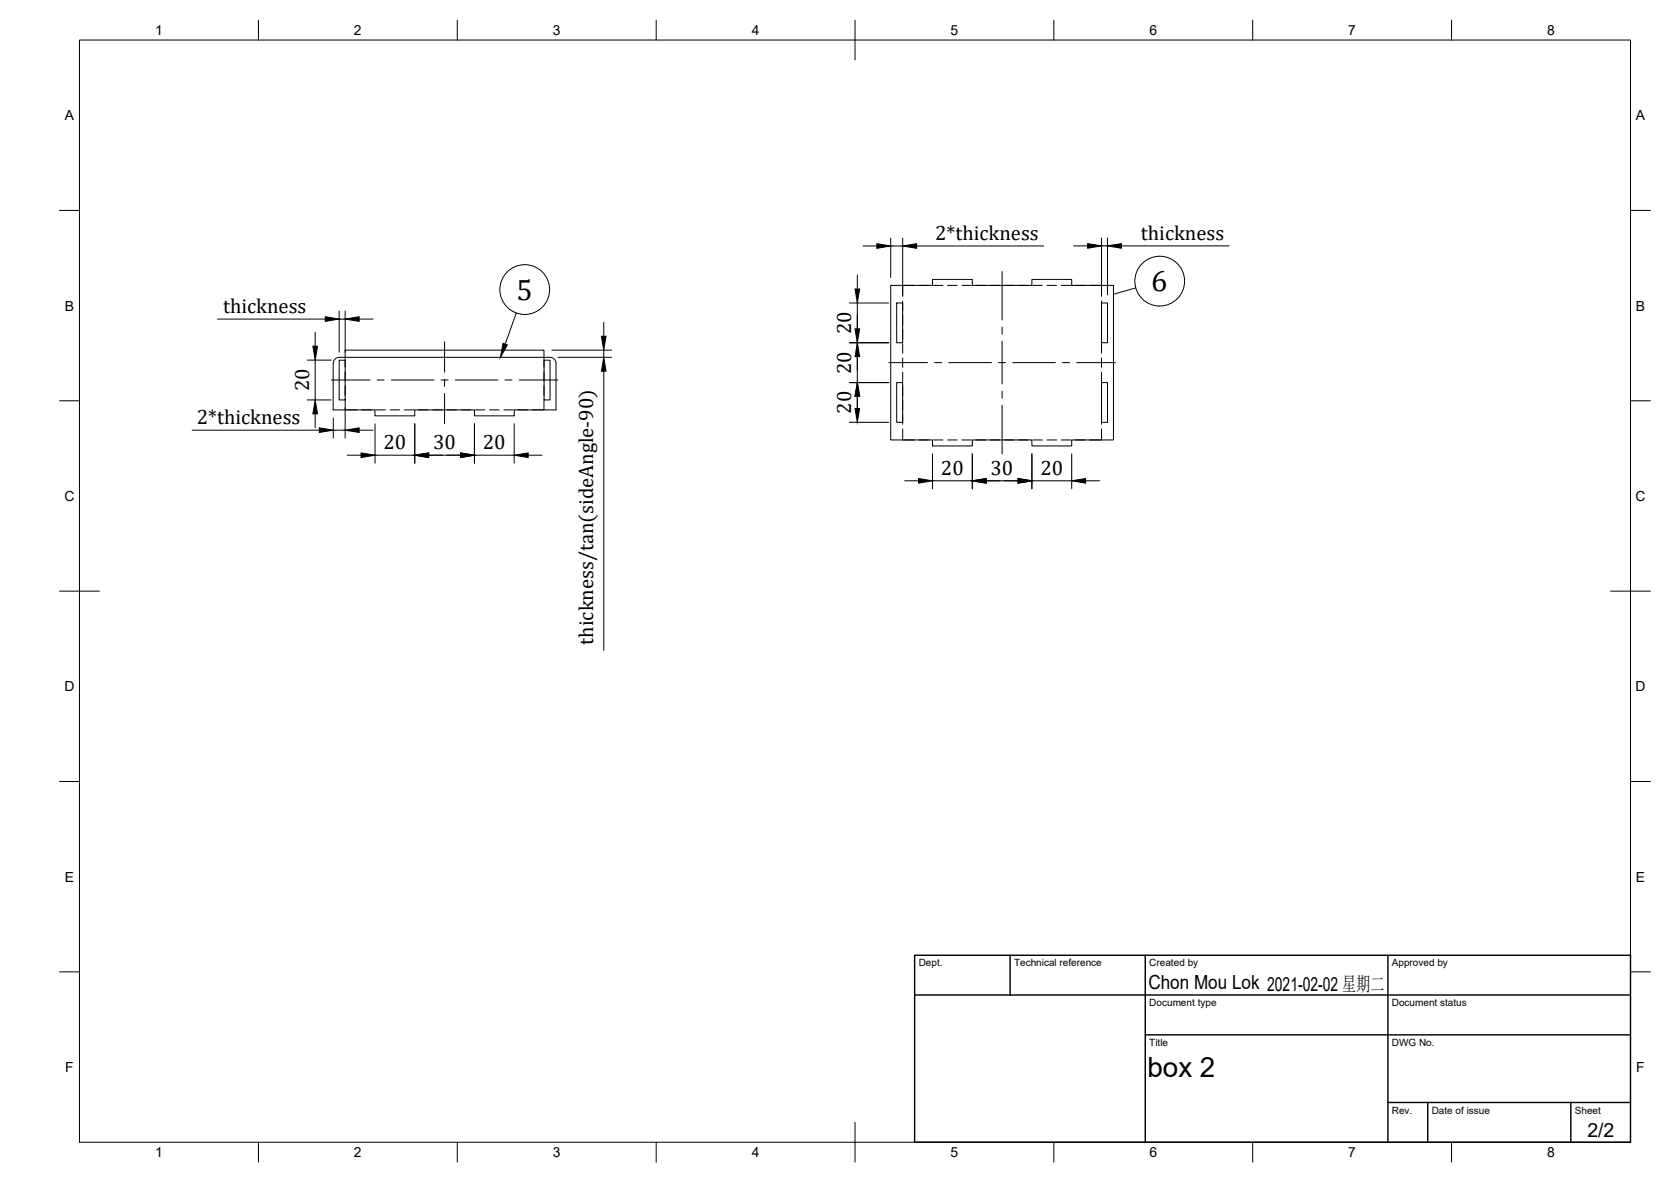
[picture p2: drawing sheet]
<svg xmlns="http://www.w3.org/2000/svg" width="420mm" height="297mm" viewBox="0 0 420 297" stroke-linecap="round" stroke-linejoin="round" font-family="sans-serif">
<!-- layer: Visible -->
<path d="M224 71.7h10.5v-1.5h10v1.5h15v-1.5h10v1.5h10.5v38.9h-10.5v1.5h-10v-1.5h-15v1.5h-10v-1.5h-10.5zM225.5 76.1h1.5v10h-1.5zM277 76.1h1.5v10h-1.5zM84.1 90.4l.7-.5 .5-.1h53a1.49 1.49 0 0 1 1.5 1.5v11.7h-10.5v1.5h-10v-1.5h-15v1.5h-10v-1.5h-10.5v-11.7zM85.3 90.5h1.5v10h-1.5zM136.8 90.5h1.5v10h-1.5zM225.5 96.1h1.5v10h-1.5zM277 96.1h1.5v10h-1.5z" fill="none" stroke="#000" stroke-width=".25"/>
<!-- layer: Border -->
<g fill="none" stroke="#000" stroke-width=".25">
<path d="M20 10.1h390v276.9h-390zM65 5.1v5M115 5.1v5M165 5.1v5M215 5.1v10M265 5.1v5M315 5.1v5M365 5.1v5M15 52.9h5M410 52.9h5M15 100.7h5M410 100.7h5"/>
<path d="M15 148.6h10M405 148.6h10M15 196.4h5M410 196.4h5M15 244.2h5M410 244.2h5M65 287v5M115 287v5M165 287v5M215 282.1v9.9M265 287v5M315 287v5"/>
<path d="M365 287v5"/>
</g>
<!-- layer: TitleBlock -->
<path d="M230 240.1h180v46.9h-180zM230 250h180M254 240.1v9.9M288 240.1v46.9M349 240.1v46.9M288 260.1h122M349 277.1h61M359 277.1v9.9M395 277.1v9.9" fill="none" stroke="#000" stroke-width=".36"/>
<!-- layer: Sketch6 -->
<g fill="none" stroke="#000" stroke-width=".25">
<path d="M86.8 92.2v-4.2h50v4.2M86.8 93.4v2.4M86.8 97v2.4M136.8 93.4v2.4M136.8 97v2.4M86.8 100.5v2.5h3M91 103h2.3M94.5 103h2.4M98.1 103h2.4M101.7 103h2.4M105.2 103h2.4M108.8 103h2.4"/>
<path d="M112.4 103h2.4M116 103h2.3M119.5 103h2.4M123.1 103h2.4M126.7 103h2.4M130.2 103h2.4M136.8 100.5v2.5h-3"/>
</g>
<!-- layer: Dimensions -->
<g fill="none" stroke="#000" stroke-width=".25">
<path d="M224 59.8v9.9M227 59.8v14.3M277 59.8v14.3M278.5 59.8v14.3M85.3 78.2v10.3M86.8 78.2v10.3M213.6 76.1h9.9M215.6 69.1v3.5M215.6 76.1v20M217 61.8h3.5M224 61.8h3M230.5 61.8h31.9"/>
<path d="M270 61.8h3.5M277 61.8h1.5M282 61.8h27.1M54.7 80.2h27.1M77.3 90.5h6M79.2 83.5v3.5M79.2 90.5v10M85.3 80.2h1.5M90.3 80.2h3.5M138.8 88h15M140.3 89.8h13.5M151.8 81v3.5"/>
<path d="M151.8 88v1.8M151.8 93.3v70.1M213.6 86.1h9.9M213.6 96.1h9.9M215.6 99.6v3.5M48.3 108.1h32M77.3 100.5h6M79.2 104v3.5M83.8 105v5.1M83.8 108.1h3M86.8 102.5v7.6M87.3 114.4h3.5"/>
<path d="M90.3 108.1h3.5M94.3 106.5v9.9M94.3 114.4h10M104.3 106.5v9.9M107.8 114.4h8M119.3 114.4h10M119.3 106.5v9.9M129.3 106.5v9.9M132.8 114.4h3.5M213.6 106.1h9.9M234.5 114.1v8.7M244.5 114.1v8.7"/>
<path d="M259.5 114.1v8.7M269.5 114.1v8.7M227.5 120.8h3.5M234.5 120.8h10M248 120.8h8M259.5 120.8h10M273 120.8h3.5"/>
</g>
<g fill="#000" stroke="#000" stroke-width=".25">
<path d="M81.8 79.6l3.5 .6-3.5 .6zM86.8 80.2l3.5-.6v1.2zM215 72.6h1.2l-.6 3.5zM220.5 61.2l3.5 .6-3.5 .6zM227 61.8l3.5-.6v1.2zM273.5 61.2l3.5 .6-3.5 .6zM278.5 61.8l3.5-.6v1.2zM78.7 87h1.1l-.6 3.5zM151.2 84.5h1.2l-.6 3.5zM151.8 89.8l.6 3.5h-1.2zM215.6 86.1l.6 3.5h-1.2zM215.6 96.1l.6 3.5h-1.2z"/>
<path d="M215 82.6h1.2l-.6 3.5zM79.2 100.5l.6 3.5h-1.1zM80.3 107.5l3.5 .6-3.5 .6zM86.8 108.1l3.5-.6v1.2zM90.8 113.8l3.5 .6-3.5 .6zM104.3 114.4l3.5-.6v1.2zM115.8 113.8l3.5 .6-3.5 .6zM129.3 114.4l3.5-.6v1.2zM215 102.6h1.2l-.6 3.5zM231 120.3l3.5 .5-3.5 .6zM244.5 120.8l3.5-.5v1.1zM256 120.3l3.5 .5-3.5 .6z"/>
<path d="M269.5 120.8l3.5-.5v1.1z"/>
</g>
<!-- layer: Center Lines -->
<g fill="none" stroke="#000" stroke-width=".25">
<path d="M252 68.2v12.2M83.3 95.5h9.7M94.8 95.5h1.8M98.4 95.5h10.7M110.9 95.5h1.8M111.8 85.9v7.6M111.8 95.3v1.8M111.8 98.9v7.6M114.5 95.5h10.7M127 95.5h1.8M130.5 95.5h9.8M223.5 91.1h9.7"/>
<path d="M235 91.1h1.8M238.6 91.1h10.7M251.1 91.1h1.8M252 82.2v1.8M252 85.8v10.7M252 98.3v1.8M254.7 91.1h10.7M267.1 91.1h1.8M270.7 91.1h9.8M252 101.9v12.2"/>
</g>
<!-- layer: BOM -->
<g fill="none" stroke="#000" stroke-width=".25">
<path d="M129.8 78.7l-2.8 7.8M285.6 72.4l-5.6 1.5"/>
<circle cx="131.9" cy="72.8" r="6.3"/>
<circle cx="291.6" cy="70.7" r="6.3"/>
</g>
<path d="M126.5 86.3l1.1 .4-1.8 3.1z" fill="#000" stroke="#000" stroke-width=".25"/>
<!-- layer: Sketch8 -->
<g fill="none" stroke="#000" stroke-width=".25">
<path d="M227 75.7v2.3M227 79.2v2.4M229.9 71.7h-2.9v2.8M231.1 71.7h2.4M234.7 71.7h2.4M238.3 71.7h2.4M241.9 71.7h2.3M245.4 71.7h2.4M249 71.7h2.4M252.6 71.7h2.4M256.1 71.7h2.4M259.7 71.7h2.4"/>
<path d="M263.3 71.7h2.4M266.8 71.7h2.4M270.4 71.7h2.4M274 71.7h3v2.8M277 75.7v2.3M277 79.2v2.4M227 82.8v2.4M227 86.4v2.4M227 89.9v2.4M227 93.5v2.4M227 97.1v2.4M277 82.8v2.4"/>
<path d="M277 86.4v2.4M277 89.9v2.4M277 93.5v2.4M277 97.1v2.4M227 107.8v2.8h2.9M227 100.7v2.3M227 104.2v2.4M231.1 110.6h2.4M234.7 110.6h2.4M238.3 110.6h2.4M241.9 110.6h2.3M245.4 110.6h2.4"/>
<path d="M249 110.6h2.4M252.6 110.6h2.4M256.1 110.6h2.4M259.7 110.6h2.4M263.3 110.6h2.4M266.8 110.6h2.4M270.4 110.6h2.4M277 107.8v2.8h-3M277 100.7v2.3M277 104.2v2.4"/>
</g>
<g font-size="7.4">
<text x="129.9" y="75.3">5</text>
<text x="289.5" y="73.1">6</text>
</g>
<text font-size="7" x="288.5" y="270.6">box 2</text>
<g font-size="5.2">
<text x="235.1" y="60.3">2*thickness</text>
<text x="286.9" y="60.3">thickness</text>
<text x="56.1" y="78.6">thickness</text>
<text x="214" y="84" transform="rotate(-90 214 84)">20</text>
<text x="214" y="94" transform="rotate(-90 214 94)">20</text>
<text x="77.7" y="98.4" transform="rotate(-90 77.7 98.4)">20</text>
<text x="49.5" y="106.6">2*thickness</text>
<text x="214" y="104" transform="rotate(-90 214 104)">20</text>
<text x="96.4" y="112.9">20</text>
<text x="108.9" y="112.9">30</text>
<text x="121.4" y="112.9">20</text>
<text x="236.6" y="119.3">20</text>
<text x="249.1" y="119.3">30</text>
<text x="261.6" y="119.3">20</text>
<text x="149.2" y="162" transform="rotate(-90 149.2 162)">thickness/tan(sideAngle-90)</text>
</g>
<g font-size="4.9">
<text x="288.8" y="248.6">Chon Mou Lok 2021-02-02 星期二</text>
<text x="399.1" y="285.8">2/2</text>
</g>
<g font-size="3.5">
<text x="39" y="8.8">1</text>
<text x="89" y="8.8">2</text>
<text x="139" y="8.8">3</text>
<text x="189" y="8.8">4</text>
<text x="239" y="8.8">5</text>
<text x="289" y="8.8">6</text>
<text x="339" y="8.8">7</text>
<text x="389" y="8.8">8</text>
<text x="16.3" y="30.2">A</text>
<text x="411.3" y="30.2">A</text>
<text x="16.3" y="78">B</text>
<text x="411.3" y="78">B</text>
<text x="16.2" y="125.9">C</text>
<text x="411.2" y="125.9">C</text>
<text x="16.2" y="173.7">D</text>
<text x="411.2" y="173.7">D</text>
<text x="16.3" y="221.6">E</text>
<text x="411.3" y="221.6">E</text>
<text x="16.4" y="269.4">F</text>
<text x="411.4" y="269.4">F</text>
<text x="39" y="290.8">1</text>
<text x="89" y="290.8">2</text>
<text x="139" y="290.8">3</text>
<text x="189" y="290.8">4</text>
<text x="239" y="290.8">5</text>
<text x="289" y="290.8">6</text>
<text x="339" y="290.8">7</text>
<text x="389" y="290.8">8</text>
</g>
<g font-size="2.5">
<text x="231" y="242.9">Dept.</text>
<text x="255" y="242.9">Technical reference</text>
<text x="289" y="242.9">Created by</text>
<text x="350" y="242.9">Approved by</text>
<text x="289" y="252.8">Document type</text>
<text x="350" y="252.8">Document status</text>
<text x="289" y="262.9">Title</text>
<text x="350" y="262.9">DWG No.</text>
<text x="350" y="279.9">Rev.</text>
<text x="360" y="279.9">Date of issue</text>
<text x="396" y="279.9">Sheet</text>
</g>
</svg>
